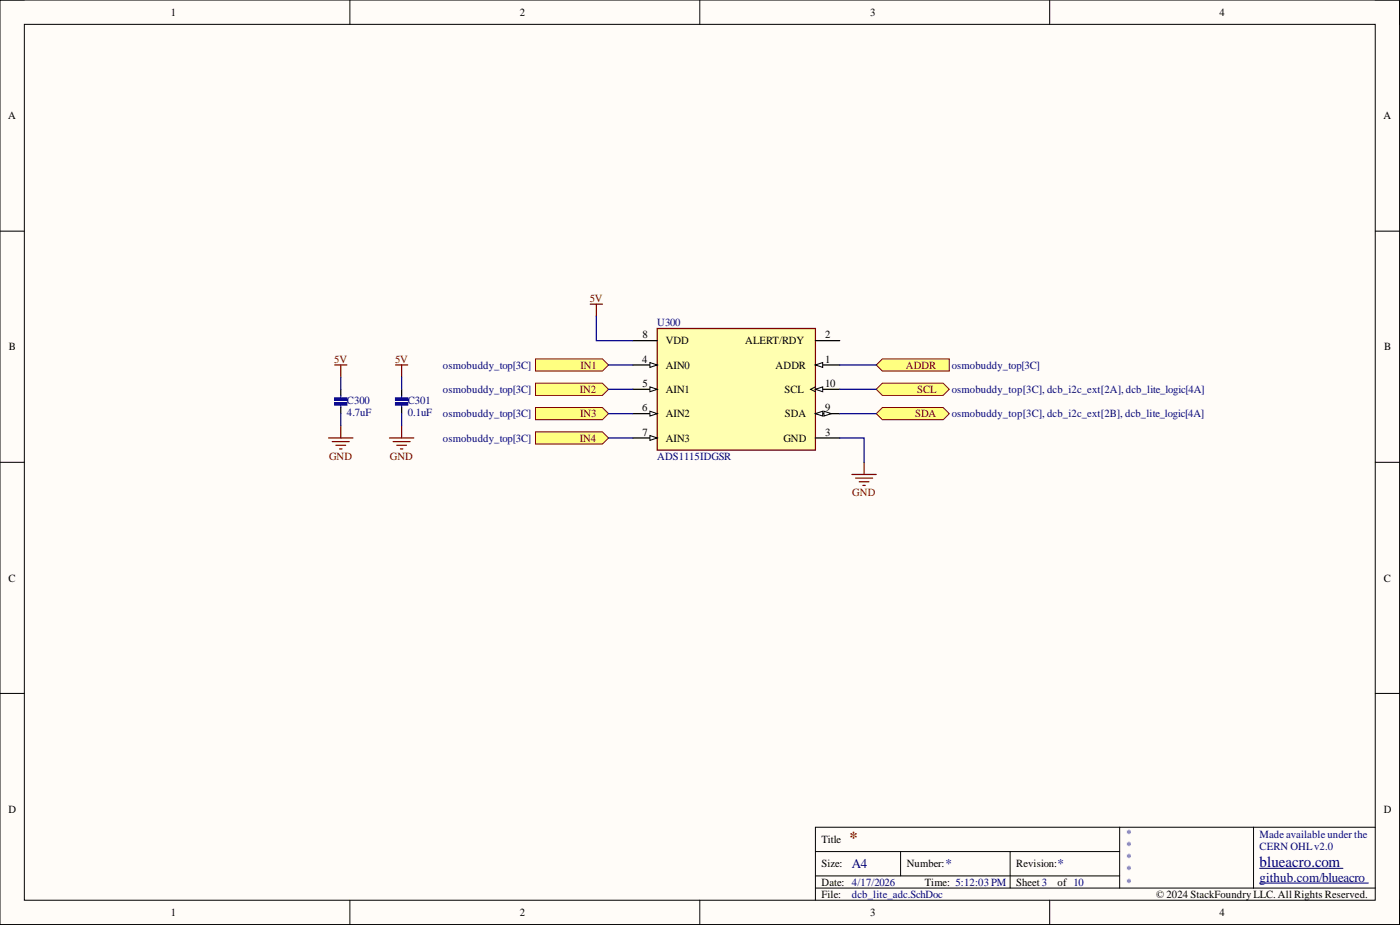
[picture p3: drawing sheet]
<svg xmlns="http://www.w3.org/2000/svg" width="292mm" height="193mm" viewBox="0 0 292 193" stroke-linecap="round" stroke-linejoin="round" font-family="sans-serif">
<path d="M0 0h292v192.9h-292z" fill-rule="evenodd" fill="#fffcf8"/>
<path d="M0 0h292v192.9h-292z" fill="none" stroke="#000" stroke-width=".21"/>
<path d="M5.1 5.1h281.8v182.7h-281.8z" fill-rule="evenodd" fill="#fffcf8"/>
<g fill="none" stroke="#000" stroke-width=".21">
<path d="M0 0h5.1M5.1 5.1h281.8v182.7h-281.8zM73 0v5.1M146 0v5.1M219 0v5.1M286.9 0h5.1v5.1M0 48.2h5.1M286.9 48.2h5.1M0 96.4h5.1M286.9 96.4h5.1M0 144.7h5.1M286.9 144.7h5.1"/>
<path d="M170.1 177.7h63.5M187.9 177.7v5M210.8 177.7v7.6M233.6 172.6v12.7M261.5 172.6v12.7M286.9 172.6h-116.8v15.2M73 187.8v5.1M146 187.8v5.1M170.1 185.3h116.8M170.1 182.7h63.5M219 187.8v5.1M292 187.8v5.1"/>
</g>
<path d="M262.8 184.2h22.7M262.8 181.1h17.4" fill="none" stroke="#000080" stroke-width=".21"/>
<path d="M137.1 68.5h33v25.4h-33z" fill-rule="evenodd" fill="#ffffb0"/>
<path d="M137.1 68.5h33v25.4h-33z" fill="none" stroke="#800000" stroke-width=".26"/>
<path d="M132 71.1h5.1M132 76.1h5.1" fill="none" stroke="#000" stroke-width=".26"/>
<path d="M135.6 75.6l1.5 .5-1.5 .5z" fill="#f8fcff"/>
<path d="M135.6 75.6l1.5 .5-1.5 .5z" fill="none" stroke="#000" stroke-width=".21"/>
<path d="M132 81.2h5.1" fill="none" stroke="#000" stroke-width=".26"/>
<path d="M135.6 80.7l1.5 .5-1.5 .5z" fill="#f8fcff"/>
<path d="M135.6 80.7l1.5 .5-1.5 .5z" fill="none" stroke="#000" stroke-width=".21"/>
<path d="M132 86.3h5.1" fill="none" stroke="#000" stroke-width=".26"/>
<path d="M135.6 85.8l1.5 .5-1.5 .5z" fill="#f8fcff"/>
<path d="M135.6 85.8l1.5 .5-1.5 .5z" fill="none" stroke="#000" stroke-width=".21"/>
<path d="M132 91.4h5.1" fill="none" stroke="#000" stroke-width=".26"/>
<path d="M135.6 90.9l1.5 .5-1.5 .5z" fill="#f8fcff"/>
<path d="M135.6 90.9l1.5 .5-1.5 .5z" fill="none" stroke="#000" stroke-width=".21"/>
<path d="M170.1 76.1h5.1" fill="none" stroke="#000" stroke-width=".26"/>
<path d="M170.1 76.1l1.6-.5v1z" fill="#f8fcff"/>
<path d="M170.1 76.1l1.6-.5v1z" fill="none" stroke="#000" stroke-width=".21"/>
<path d="M170.1 71.1h5.1M170.1 81.2h5.1" fill="none" stroke="#000" stroke-width=".26"/>
<path d="M170.1 81.2l1.6-.5v1z" fill="#f8fcff"/>
<path d="M170.1 81.2l1.6-.5v1zM170.1 80.7l-1 .5 1 .5" fill="none" stroke="#000" stroke-width=".21"/>
<path d="M170.1 86.3h5.1" fill="none" stroke="#000" stroke-width=".26"/>
<path d="M170.1 86.3l1.6-.5v1z" fill="#f8fcff"/>
<path d="M170.1 86.3l1.6-.5v1z" fill="none" stroke="#000" stroke-width=".21"/>
<path d="M171.9 85.8l1.5 .5-1.5 .5z" fill="#f8fcff"/>
<path d="M171.9 85.8l1.5 .5-1.5 .5z" fill="none" stroke="#000" stroke-width=".21"/>
<path d="M170.1 91.4h5.1" fill="none" stroke="#000" stroke-width=".26"/>
<path d="M182.8 86.3l1.3-1.3h12.7l1.3 1.3-1.3 1.3h-12.7z" fill-rule="evenodd" fill="#ffff80"/>
<path d="M182.8 86.3l1.3-1.3h12.7l1.3 1.3-1.3 1.3h-12.7z" fill="none" stroke="#800000" stroke-width=".21"/>
<path d="M182.8 81.2l1.3-1.3h12.7l1.3 1.3-1.3 1.3h-12.7z" fill-rule="evenodd" fill="#ffff80"/>
<path d="M182.8 81.2l1.3-1.3h12.7l1.3 1.3-1.3 1.3h-12.7z" fill="none" stroke="#800000" stroke-width=".21"/>
<path d="M124.4 66v5.1h7.6M175.2 91.4h5.1v5M175.2 81.2h7.6M175.2 86.3h7.6" fill="none" stroke="#000080" stroke-width=".26"/>
<path d="M123.2 63.5h2.5M124.4 63.5v2.5M177.7 99h5.1M178.5 99.7h3.6M180.3 96.4v2.6M179.3 100.5h2M180 101.3h.5" fill="none" stroke="#800000" stroke-width=".26"/>
<path d="M83.8 82.5v.5M83.8 84.5v.5" fill="none" stroke="#00f" stroke-width=".26"/>
<path d="M82.5 84h2.6v.5h-2.6z" fill-rule="evenodd" fill="#00f"/>
<path d="M82.5 84h2.6v.5h-2.6z" fill="none" stroke="#00f" stroke-width=".26"/>
<path d="M82.5 83h2.6v.5h-2.6z" fill-rule="evenodd" fill="#00f"/>
<path d="M82.5 83h2.6v.5h-2.6z" fill="none" stroke="#00f" stroke-width=".26"/>
<path d="M83.8 81.2v1.3M83.8 85v1.3" fill="none" stroke="#000" stroke-width=".26"/>
<path d="M82.5 76.1h2.6M83.8 76.1v2.6M81.3 91.4h5M82 92.1h3.6M82.8 92.9h2M83.5 93.7h.5M83.8 88.8v2.6" fill="none" stroke="#800000" stroke-width=".26"/>
<path d="M83.8 78.7v2.5M83.8 86.3v2.5" fill="none" stroke="#000080" stroke-width=".26"/>
<path d="M182.8 76.1l1.3-1.2h14v2.5h-14z" fill-rule="evenodd" fill="#ffff80"/>
<path d="M182.8 76.1l1.3-1.2h14v2.5h-14z" fill="none" stroke="#800000" stroke-width=".21"/>
<path d="M175.2 76.1h7.6" fill="none" stroke="#000080" stroke-width=".26"/>
<path d="M71.1 82.5v.5M71.1 84.5v.5" fill="none" stroke="#00f" stroke-width=".26"/>
<path d="M69.8 84h2.6v.5h-2.6z" fill-rule="evenodd" fill="#00f"/>
<path d="M69.8 84h2.6v.5h-2.6z" fill="none" stroke="#00f" stroke-width=".26"/>
<path d="M69.8 83h2.6v.5h-2.6z" fill-rule="evenodd" fill="#00f"/>
<path d="M69.8 83h2.6v.5h-2.6z" fill="none" stroke="#00f" stroke-width=".26"/>
<path d="M71.1 81.2v1.3M71.1 85v1.3" fill="none" stroke="#000" stroke-width=".26"/>
<path d="M69.8 76.1h2.6M71.1 76.1v2.6M68.6 91.4h5M69.3 92.1h3.6M70.1 92.9h2M70.8 93.7h.6M71.1 88.8v2.6" fill="none" stroke="#800000" stroke-width=".26"/>
<path d="M71.1 78.7v2.5M71.1 86.3v2.5" fill="none" stroke="#000080" stroke-width=".26"/>
<path d="M111.7 74.9h14l1.3 1.2-1.3 1.3h-14z" fill-rule="evenodd" fill="#ffff80"/>
<path d="M111.7 74.9h14l1.3 1.2-1.3 1.3h-14z" fill="none" stroke="#800000" stroke-width=".21"/>
<path d="M111.7 79.9h14l1.3 1.3-1.3 1.3h-14z" fill-rule="evenodd" fill="#ffff80"/>
<path d="M111.7 79.9h14l1.3 1.3-1.3 1.3h-14z" fill="none" stroke="#800000" stroke-width=".21"/>
<path d="M111.7 85h14l1.3 1.3-1.3 1.3h-14z" fill-rule="evenodd" fill="#ffff80"/>
<path d="M111.7 85h14l1.3 1.3-1.3 1.3h-14z" fill="none" stroke="#800000" stroke-width=".21"/>
<path d="M111.7 90.1h14l1.3 1.3-1.3 1.2h-14z" fill-rule="evenodd" fill="#ffff80"/>
<path d="M111.7 90.1h14l1.3 1.3-1.3 1.2h-14z" fill="none" stroke="#800000" stroke-width=".21"/>
<path d="M127 76.1h5M127 91.4h5M127 86.3h5M127 81.2h5" fill="none" stroke="#000080" stroke-width=".26"/>
<text font-size="3.5" fill="#800000" x="177.2" y="175.9">*</text>
<text font-size="3.2" fill="#000080" x="262.8" y="180.8">blueacro.com</text>
<g font-size="2.8" fill="#000080">
<text x="177.7" y="181.1">A4</text>
<text x="197.3" y="181.1">*</text>
<text x="220.7" y="181.1">*</text>
<text x="262.8" y="183.9">github.com/blueacro</text>
</g>
<g font-size="2.3">
<text x="35.6" y="3.3">1</text>
<text x="108.4" y="3.3">2</text>
<text x="181.6" y="3.3">3</text>
<text x="254.4" y="3.3">4</text>
<text x="1.7" y="24.9">A</text>
<text x="288.6" y="24.9">A</text>
<text x="134.1" y="70.6">8</text>
<text x="138.9" y="71.8">VDD</text>
<text x="155.5" y="71.8">ALERT/RDY</text>
<text x="172.2" y="70.6">2</text>
<text x="1.9" y="73.1">B</text>
<text x="134" y="75.6">4</text>
<text x="138.9" y="76.9">AIN0</text>
<text x="161.8" y="76.9">ADDR</text>
<text x="172.2" y="75.6">1</text>
<text x="288.8" y="73.1">B</text>
<text x="134.1" y="80.7">5</text>
<text x="138.9" y="82">AIN1</text>
<text x="163.7" y="82">SCL</text>
<text x="172.2" y="80.7">10</text>
<text x="134" y="85.8">6</text>
<text x="138.9" y="87.1">AIN2</text>
<text x="163.8" y="87.1">SDA</text>
<text x="172.2" y="85.8">9</text>
<text x="134.1" y="90.9">7</text>
<text x="138.9" y="92.1">AIN3</text>
<text x="163.4" y="92.1">GND</text>
<text x="172.2" y="90.9">3</text>
<text x="1.8" y="121.3">C</text>
<text x="288.7" y="121.3">C</text>
<text x="1.8" y="169.5">D</text>
<text x="288.7" y="169.5">D</text>
<text x="171.4" y="175.9">Title</text>
<text x="171.4" y="181">Size:</text>
<text x="171.4" y="184.8">Date: 4/17/2026</text>
<text x="189.2" y="181">Number:</text>
<text x="193" y="184.8">Time: 5:12:03 PM</text>
<text x="212" y="181">Revision:</text>
<text x="212" y="184.8">Sheet 3</text>
<text x="220.7" y="184.8">of 10</text>
<text x="35.6" y="191.1">1</text>
<text x="108.4" y="191.1">2</text>
<text x="171.4" y="187.3">File:</text>
<text x="181.6" y="191.1">3</text>
<text x="241.2" y="187.3">© 2024 StackFoundry LLC. All Rights Reserved.</text>
<text x="254.4" y="191.1">4</text>
</g>
<g font-size="2.3" fill="#800000">
<text x="123.1" y="62.9">5V</text>
<text x="69.7" y="75.6">5V</text>
<text x="82.4" y="75.6">5V</text>
<text x="121.1" y="76.9">IN1</text>
<text x="189" y="76.9">ADDR</text>
<text x="121" y="82">IN2</text>
<text x="191.4" y="82">SCL</text>
<text x="121" y="87.1">IN3</text>
<text x="191" y="87.1">SDA</text>
<text x="68.6" y="95.9">GND</text>
<text x="81.3" y="95.9">GND</text>
<text x="121" y="92.1">IN4</text>
<text x="177.8" y="103.5">GND</text>
</g>
<g font-size="2.3" fill="#000080">
<text x="137.1" y="68">U300</text>
<text x="92.4" y="76.9">osmobuddy_top[3C]</text>
<text x="198.6" y="76.9">osmobuddy_top[3C]</text>
<text x="92.4" y="82">osmobuddy_top[3C]</text>
<text x="198.6" y="82">osmobuddy_top[3C], dcb_i2c_ext[2A], dcb_lite_logic[4A]</text>
<text x="72.4" y="86.8">4.7uF</text>
<text x="72.4" y="84.3">C300</text>
<text x="85.1" y="86.8">0.1uF</text>
<text x="85.1" y="84.3">C301</text>
<text x="92.4" y="87.1">osmobuddy_top[3C]</text>
<text x="198.6" y="87.1">osmobuddy_top[3C], dcb_i2c_ext[2B], dcb_lite_logic[4A]</text>
<text x="92.4" y="92.1">osmobuddy_top[3C]</text>
<text x="137.1" y="95.9">ADS1115IDGSR</text>
<text x="234.9" y="174.6">*</text>
<text x="234.9" y="177.1">*</text>
<text x="234.9" y="179.7">*</text>
<text x="262.8" y="177.4">CERN OHLv2.0</text>
<text x="262.8" y="174.9">Made available under the</text>
<text x="234.9" y="182.2">*</text>
<text x="234.9" y="184.8">*</text>
<text x="177.7" y="187.3">dcb_lite_adc.SchDoc</text>
</g>
</svg>
